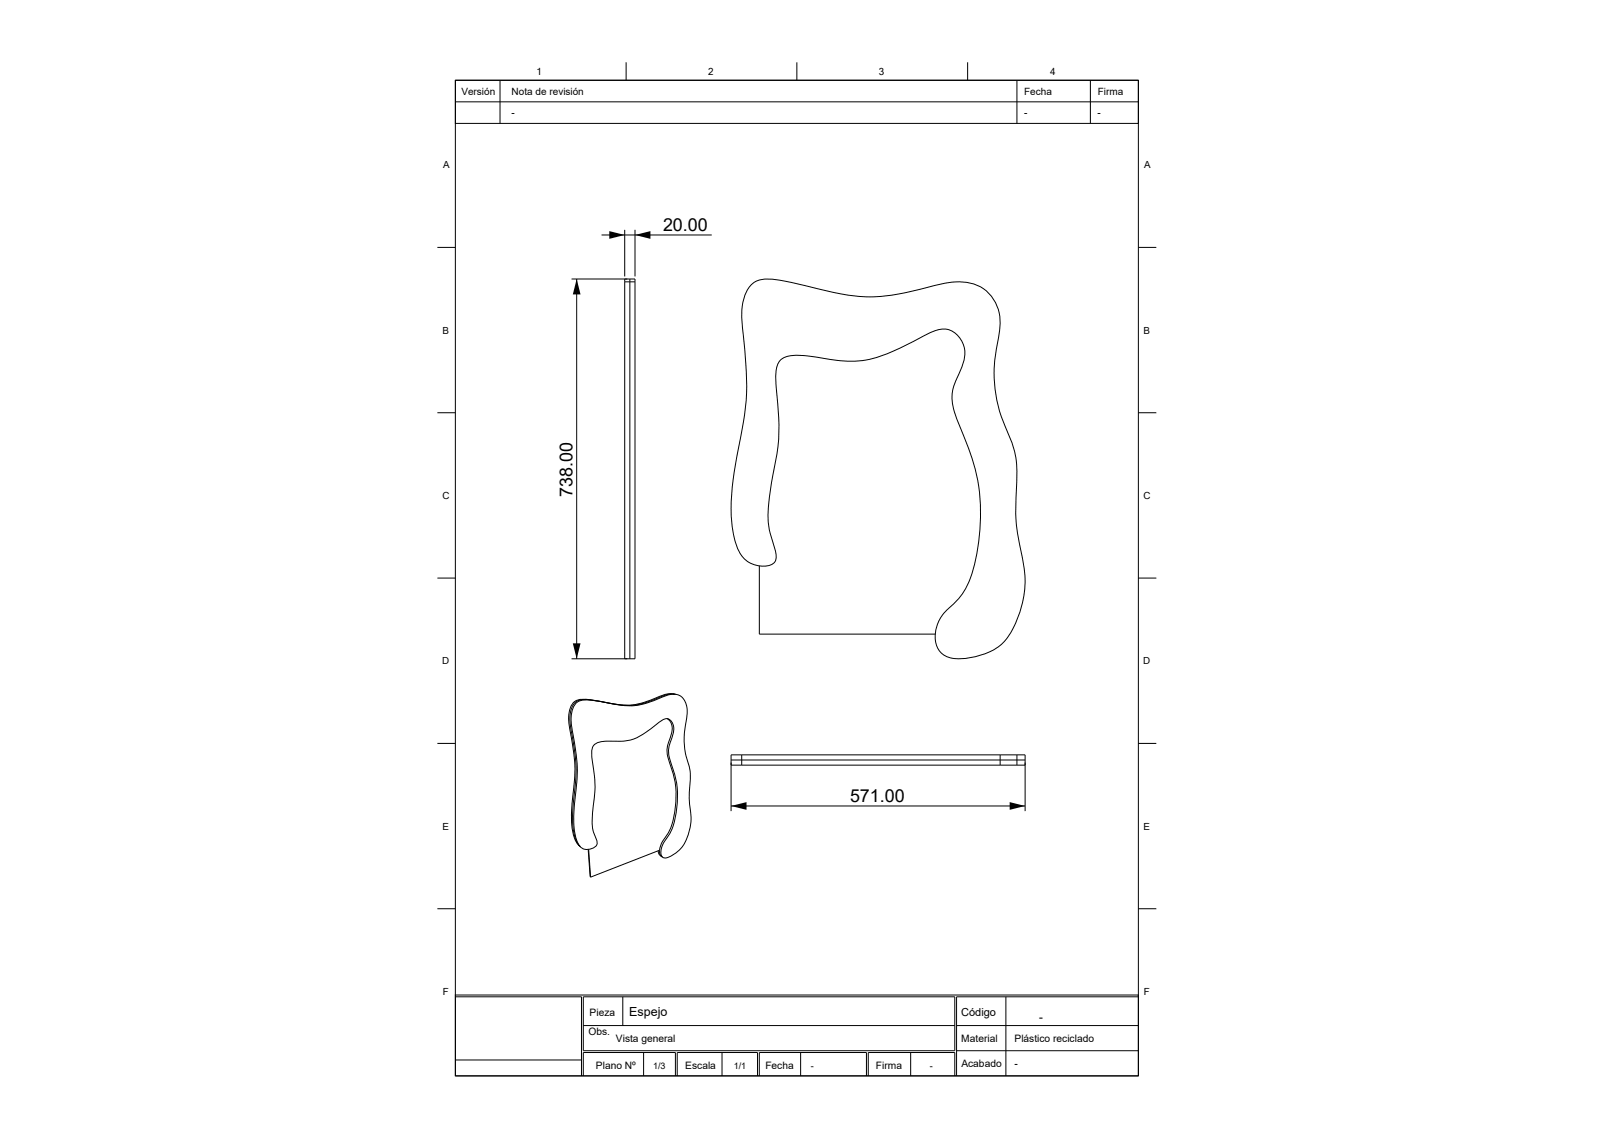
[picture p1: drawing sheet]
<svg xmlns="http://www.w3.org/2000/svg" width="420mm" height="297mm" viewBox="0 0 420 297" stroke-linecap="round" stroke-linejoin="round" font-family="sans-serif">
<g fill="none" stroke="#000" stroke-width=".26">
<path d="M162.5 16.2v4.6M206.9 16.2v4.6M251.2 16.2v4.6M118.2 20.8h177.3v11.2h-177.3zM118.2 20.8h177.3v258.5h-177.3zM118.2 26.4h177.3M129.8 20.8v11.2M264 20.8v11.2M283 20.8v11.2M162.2 59.7v12.1M164.8 59.7v12.1M113.5 64.2h4.7"/>
<path d="M148.4 72.4h16.4v.8M149.7 72.4v98.6M156.2 61h28.5M162.2 73.2v97.8M162.2 72.4v.8M162.2 73.2h2.6M163.5 72.4v98.6M164.8 73.2v97.8M194.9 74.1a6.6 6.6 0 0 1 5.9-1.6l8.5 1.7a63 63 0 0 0 18.2 2.8 93.5 93.5 0 0 0 17.3-3.4 13 13 0 0 1 11.2 1.9 11.4 11.4 0 0 1 3.3 11.5 36.8 36.8 0 0 0 2.6 26.1 24.4 24.4 0 0 1 2 12.8 53.5 53.5 0 0 0 1.6 19.7 25.8 25.8 0 0 1-5.1 21.3 17.3 17.3 0 0 1-14.1 3.8 5.5 5.5 0 0 1-3.4-6.8 11 11 0 0 1 4.5-7 19 19 0 0 0 5.6-10.7 50.9 50.9 0 0 0-3.6-34.9 19.3 19.3 0 0 1-2.2-9.6l1-3a15.4 15.4 0 0 0 2.2-8 5.7 5.7 0 0 0-7.6-4.9l-1.7 .7a69.8 69.8 0 0 1-15.5 6.8 35.5 35.5 0 0 1-14.1-.6 17.5 17.5 0 0 0-7.8 0 4.2 4.2 0 0 0-2.3 4.5l.1 3.7a57.9 57.9 0 0 1-.2 19.2 66.3 66.3 0 0 0-1.9 15.7l.5 2.6 1.4 4.6a2.63 2.63 0 0 1-1.8 3.9 7.1 7.1 0 0 1-8.4-5.6 45.4 45.4 0 0 1-.2-20.9l.6-3.3a70 70 0 0 0 2.1-22.5l-.7-8.4a16.7 16.7 0 0 1 1.5-11.5zM295.5 64.2h4.7M113.5 107.2h4.7M295.5 107.2h4.7"/>
<path d="M113.5 150.1h4.7M197.1 146.9v17.7h45.7M295.5 150.1h4.7M148.4 171h16.4M113.5 193h4.7M149.4 182.7a4.9 4.9 0 0 1 4.5-.9l.7 .1a38.6 38.6 0 0 0 10.8 1.2l2.7-.6 3.1-1.2a6.2 6.2 0 0 1 5.3-.7 5.8 5.8 0 0 1 1.7 6.2 21 21 0 0 0 .8 12.6 27.8 27.8 0 0 1-.1 7.1l.1 2.2a13.8 13.8 0 0 1-2.4 11.7 7.4 7.4 0 0 1-4.1 2.3 1.5 1.5 0 0 1-.9-2 9.5 9.5 0 0 1 2.1-4 24 24 0 0 0 .2-19.4 7.8 7.8 0 0 1 .6-6.1 3.7 3.7 0 0 0-.9-4.5 2.84 2.84 0 0 0-2.8 1 19.2 19.2 0 0 1-8 4.6l-3.4 .1a9.1 9.1 0 0 0-5 .8 4.9 4.9 0 0 0-.6 4.4 32.1 32.1 0 0 1 .1 12.8l-.1 1.2a11.1 11.1 0 0 0 1.2 6.8 1.86 1.86 0 0 1-2 2.1 2.75 2.75 0 0 1-3.3-2.3 30.1 30.1 0 0 1-.2-12.8 45.6 45.6 0 0 0-1.1-16.6 8.1 8.1 0 0 1 1-6.1zM173.1 186.6a3.5 3.5 0 0 1 1 4.5 8.1 8.1 0 0 0-.1 7.5 23.2 23.2 0 0 1-.6 17.8 7.4 7.4 0 0 0-2.2 5l.5 .9M174.6 180.1l.8 .2M174.6 180.1l.4 .1M174.6 180.1a10.1 10.1 0 0 0-5.2 1.4 17.4 17.4 0 0 1-12.4 .8l-1.8-.3a12.1 12.1 0 0 0-5.5-.2 4.9 4.9 0 0 0-2.1 4.9l.5 3.7a43 43 0 0 1 .5 17.5 20 20 0 0 0 1 10.8l.5 .6M175 180.2a10.1 10.1 0 0 0-5.2 1.4 17.5 17.5 0 0 1-12.4 .8l-1.9-.3a11.5 11.5 0 0 0-5.6-.1 5.9 5.9 0 0 0-1.9 6.1l.4 2.5a43.3 43.3 0 0 1 .5 17.6 20.8 20.8 0 0 0 .9 10.5l.7 1M175 180.2h.2"/>
<path d="M189.8 198.6h2.7M189.8 197.3h76.3M192.5 196h-2.7v14.6M192.5 196h67.1M192.5 196v2.6M192.5 198.6h67.1M259.6 198.6h4.4M259.6 196h4.4M259.6 196v2.6M264 196h2.1v14.6M264 196v2.6M264 198.6h2.1"/>
<path d="M295.5 193h4.7M150.1 219.3l.6 .6M150.1 219.3l.3 .2M189.8 209.2h76.3M113.5 235.9h4.7M152.7 220.5l.6 7.2M152.8 220.5l.5 7.2M170.9 220.9l.1 .8 .3 .4M171.2 220.7l-17.9 7M171.3 222.1l.4 .2M171.3 222.1l.2 .1M171.7 222.3l.3 .3"/>
<path d="M171.7 222.3l.2 .1M295.5 235.9h4.7M118.2 258.3h177.3v21h-177.3zM118.2 258.8h32.7v20.5M151.4 258.8h96.4v14h-96.4zM161.7 258.8v7.5M261.1 258.8v20.5M295.5 258.8h-47.2v20.5M118.2 275.2h32.7M151.4 279.3v-6h23.9v6M151.4 266.3h96.4M167.1 273.3v6"/>
<path d="M175.8 279.3v-6h20.8v6M187.4 273.3v6M197.1 279.3v-6h27.8v6M207.8 273.3v6M225.4 279.3v-6h22.4v6M236.4 273.3v6M248.3 272.8h47.2M248.3 266.3h47.2"/>
</g>
<path d="M149.7 72.4l1 4h-2zM158.2 60l4 1-4 1zM164.8 61l4-1v2zM148.7 167h2l-1 4zM189.8 209.2l4-1v2zM262.1 208.2l4 1-4 1z" fill="#000"/>
<g font-size="4.6">
<text x="172.1" y="59.9">20.00</text>
<text x="148.6" y="129" transform="rotate(-90 148.6 129)">738.00</text>
<text x="220.6" y="208.1">571.00</text>
</g>
<text font-size="3.2" x="163.3" y="263.8">Espejo</text>
<text font-size="3" x="269.8" y="265.1">-</text>
<text font-size="2.9" x="249.5" y="263.8">Código</text>
<g font-size="2.7">
<text x="153" y="263.8">Pieza</text>
<text x="152.8" y="268.8">Obs.</text>
<text x="159.9" y="270.6">Vista general</text>
<text x="249.5" y="270.4">Material</text>
<text x="263.4" y="270.5">Plástico reciclado</text>
<text x="154.7" y="277.6">Plano Nº</text>
<text x="177.9" y="277.5">Escala</text>
<text x="198.7" y="277.6">Fecha</text>
<text x="227.4" y="277.5">Firma</text>
<text x="249.6" y="276.9">Acabado</text>
<text x="263.4" y="276.9">-</text>
</g>
<g font-size="2.6">
<text x="119.8" y="24.6">Versión</text>
<text x="132.8" y="24.6">Nota de revisión</text>
<text x="265.8" y="24.6">Fecha</text>
<text x="285" y="24.6">Firma</text>
<text x="132.8" y="30.1">-</text>
<text x="265.9" y="30.1">-</text>
<text x="284.9" y="30.1">-</text>
</g>
<g font-size="2.5">
<text x="139.3" y="19.4">1</text>
<text x="183.9" y="19.4">2</text>
<text x="228.1" y="19.4">3</text>
<text x="272.6" y="19.4">4</text>
<text x="115" y="43.7">A</text>
<text x="297" y="43.7">A</text>
<text x="114.8" y="86.6">B</text>
<text x="296.8" y="86.6">B</text>
<text x="114.8" y="129.5">C</text>
<text x="296.8" y="129.6">C</text>
<text x="114.8" y="172.5">D</text>
<text x="296.7" y="172.5">D</text>
<text x="114.9" y="215.4">E</text>
<text x="296.8" y="215.4">E</text>
<text x="114.9" y="258.3">F</text>
<text x="296.9" y="258.3">F</text>
</g>
<g font-size="2.3">
<text x="169.5" y="277.6">1/3</text>
<text x="190.5" y="277.6">1/1</text>
<text x="210.4" y="277.5">-</text>
<text x="241.4" y="277.4">-</text>
</g>
</svg>
